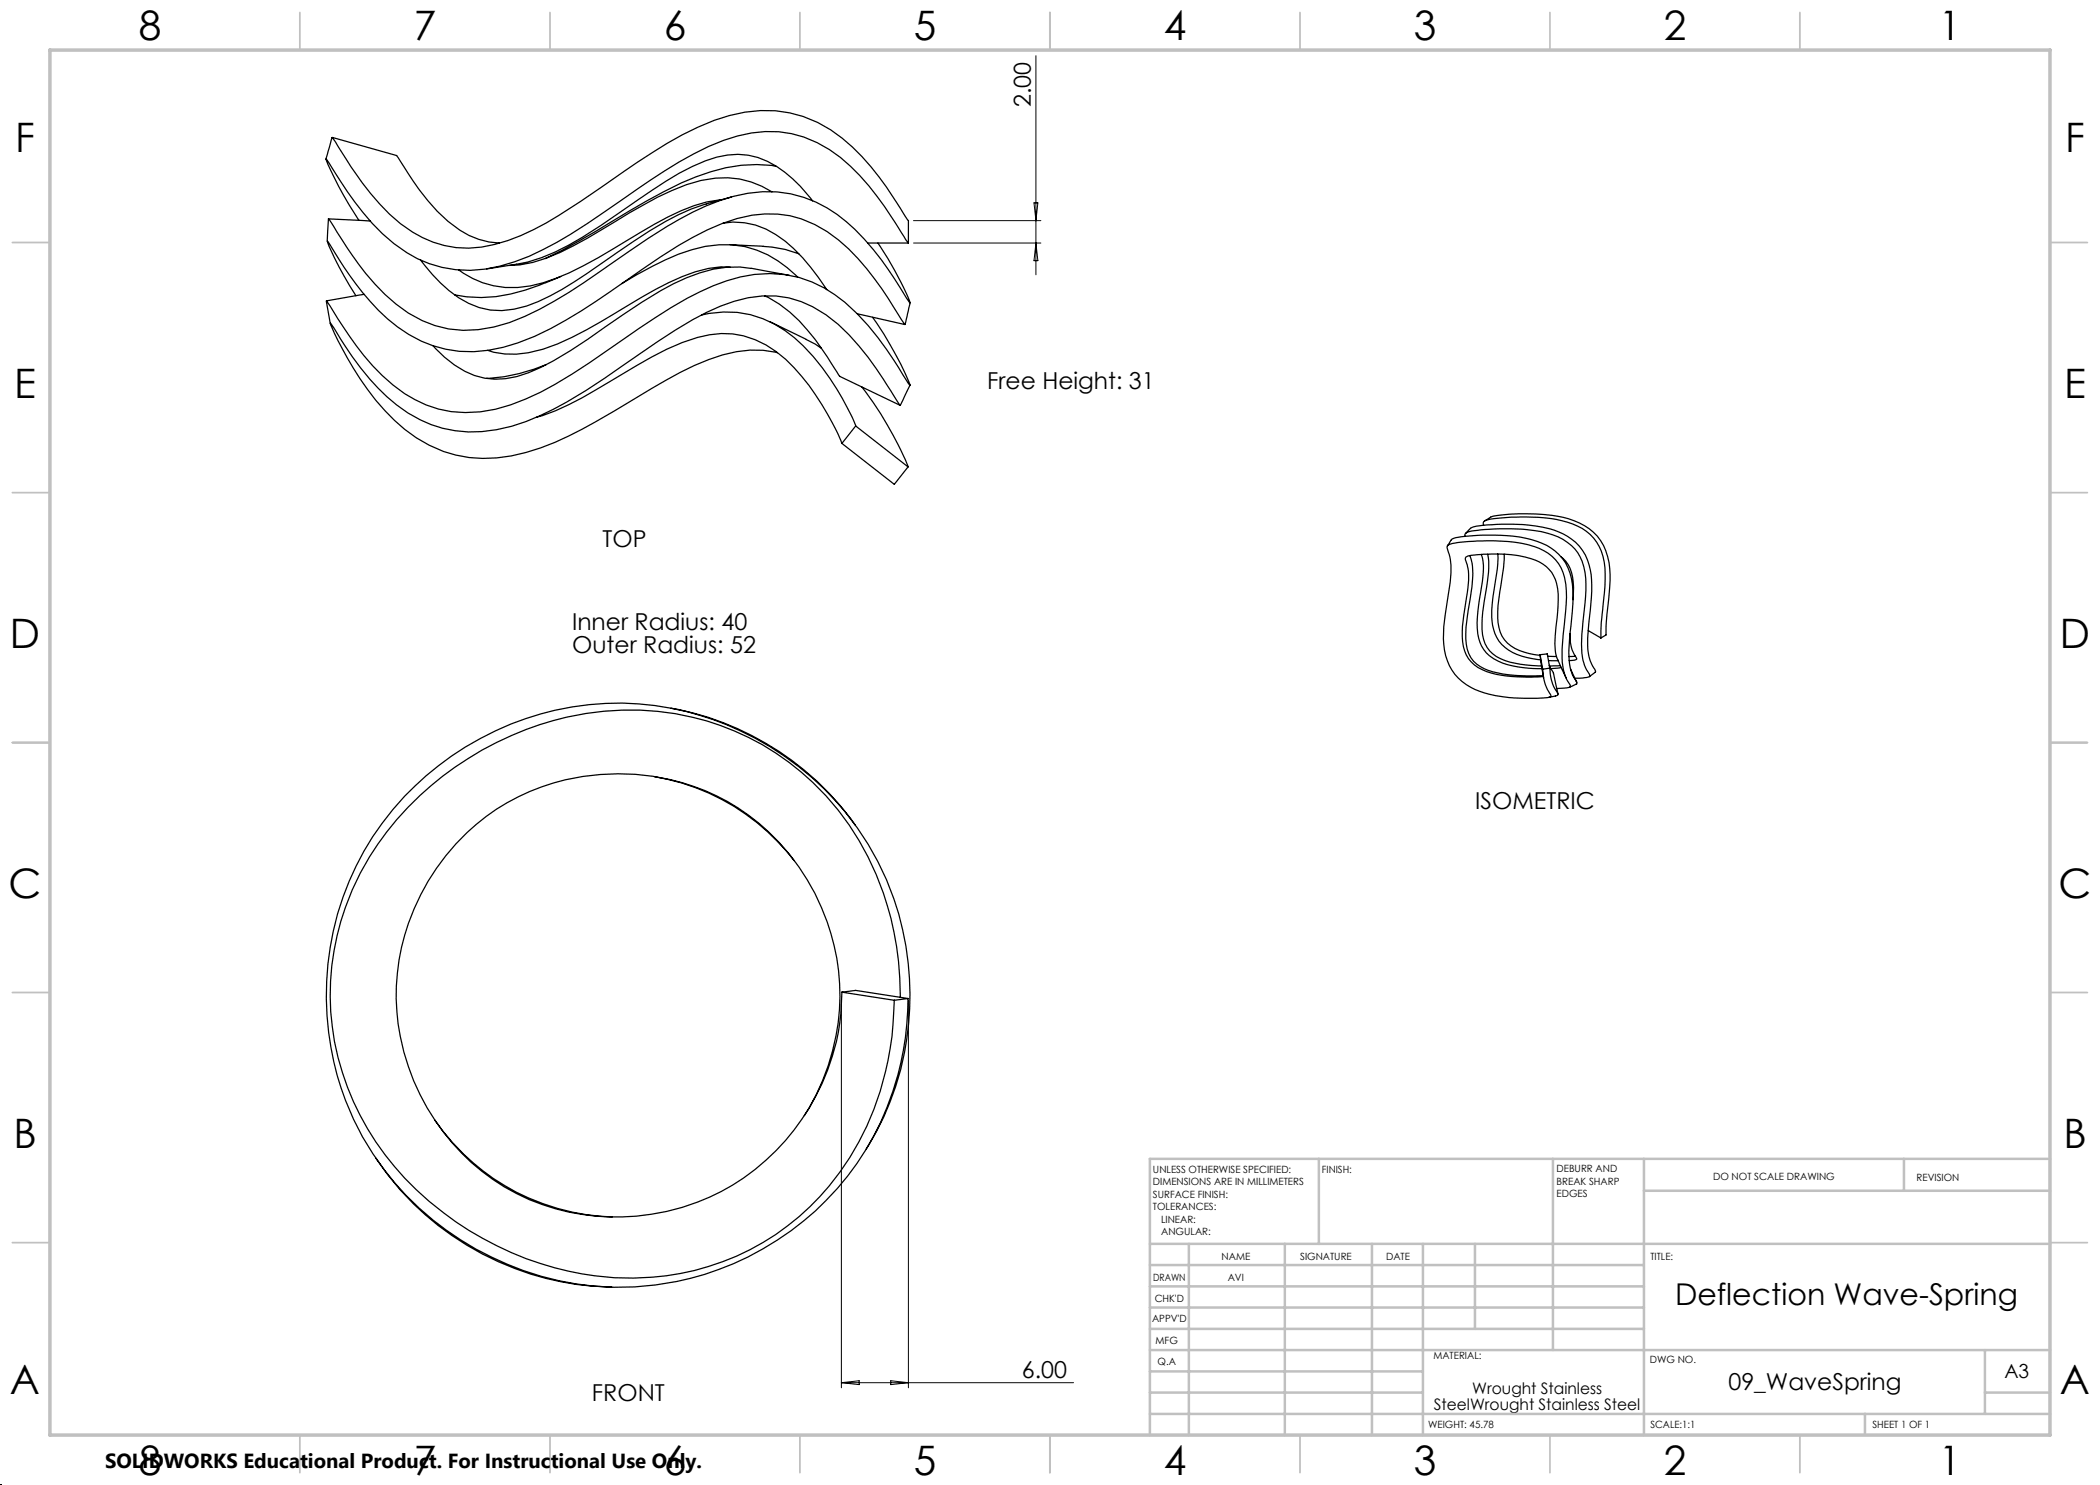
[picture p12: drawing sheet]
<svg xmlns="http://www.w3.org/2000/svg" width="420mm" height="297mm" viewBox="0 0 420 297" stroke-linecap="round" stroke-linejoin="round" font-family="sans-serif">
<g fill="none" stroke="#000" stroke-width=".25">
<path d="M65.2 31.8h.1a129 129 0 0 0 7.3 10.7 31.1 31.1 0 0 0 13.3 10.2 24.6 24.6 0 0 0 17-.4 74.4 74.4 0 0 0 17.9-9.8l6.5-4.6a80.9 80.9 0 0 1 17.4-9.8 23 23 0 0 1 18.7 .4 35.1 35.1 0 0 1 12 10.8l1.5 2 4.8 7.3M65.2 31.9a68.8 68.8 0 0 0 6.6 12.2M66.4 27.5l-1.2 4.3M79.3 31.1l-12.9-3.6 .3 .3a79.2 79.2 0 0 0 11.2 15 21.6 21.6 0 0 0 18.4 6.6 41.4 41.4 0 0 0 15.4-6.3l8.7-5.7a128.3 128.3 0 0 1 19.2-12 29.1 29.1 0 0 1 18.3-2.8 27.3 27.3 0 0 1 14.5 8.7 88.2 88.2 0 0 1 9 12.5l.3 .3v4.5M79.3 31.1l.1 .1a81.4 81.4 0 0 0 8.1 11.1 19.7 19.7 0 0 0 10.3 6.1l2.1 .2M146.3 39.4l-2.9 .8a41.2 41.2 0 0 0-13.5 6l-9.6 6.5a60.8 60.8 0 0 1-15 8.5 15.1 15.1 0 0 1-15.5-3.1 36.1 36.1 0 0 1-5.7-6.1M154.4 38.4a17.8 17.8 0 0 0-14.2-2.3 46.2 46.2 0 0 0-11.5 4.9l-5.6 3.3a90.6 90.6 0 0 1-13.9 7.3l-2.7 .9-2.6 .5-2.1 .1M155.3 33.3a28.8 28.8 0 0 0-16.1 2.1 106 106 0 0 0-16.5 8.7 142 142 0 0 1-13.7 7.6M65.7 43.8l8.3 .4M65.7 43.8l-.3 4.5M65.7 43.8l.2 .2a128.6 128.6 0 0 0 7.2 10.7 30.7 30.7 0 0 0 13.9 10.4 24.9 24.9 0 0 0 18-1.8 103.8 103.8 0 0 0 17.2-10.5 140.5 140.5 0 0 1 16.3-10.4 32.7 32.7 0 0 1 16.9-4 26.3 26.3 0 0 1 17.5 9.5 91.7 91.7 0 0 1 9 12.6h.1M71.2 59.2a50.6 50.6 0 0 1-5.7-10.9h.1a76.7 76.7 0 0 0 10 13.7 25.2 25.2 0 0 0 19.2 8.3 40.2 40.2 0 0 0 18.4-6.3 336.5 336.5 0 0 0 18.9-12.6 60.1 60.1 0 0 1 15.3-7.7 21 21 0 0 1 20.3 4.3 59.8 59.8 0 0 1 12 14.9l1.3 2"/>
<path d="M72.8 58.9l-7.5 1.3M109.1 56.5a32.3 32.3 0 0 1-15.8 2.9l-2.4-.4M112.1 55.3l-3 1.2M144.1 40a21.7 21.7 0 0 0-7.9 2.2 186.9 186.9 0 0 0-16.5 9.3 47 47 0 0 1-13.6 5.7 17.9 17.9 0 0 1-14.4-3.2M144.6 44.6a15.3 15.3 0 0 1 12.4 3.6 43.4 43.4 0 0 1 8.3 9.7M146 48.9l6.6 .3M146 53.4a20.2 20.2 0 0 0-9.5 1.9 132.5 132.5 0 0 0-16.2 9 60.2 60.2 0 0 1-11.7 5.5 17.7 17.7 0 0 1-11.1 .3M150.2 53.7l7.7 1.4M150.2 53.7a21.6 21.6 0 0 0-12.9 1.9 70.8 70.8 0 0 0-12.6 7.3 143.2 143.2 0 0 1-16.5 10.6 18.4 18.4 0 0 1-11.3 2.1 19.4 19.4 0 0 1-10.3-6.5M152.6 49.3a21 21 0 0 1 7.2 1.5M152.9 59.2a26.5 26.5 0 0 1 10.1 8.6l5 7.4M159.6 55.5a20 20 0 0 0-21.2-5.6 58.6 58.6 0 0 0-14 6.8"/>
<path d="M162.5 40.2a26.4 26.4 0 0 0-9-7.9 14.8 14.8 0 0 0-12.4-.1 51.2 51.2 0 0 0-10.7 5.9l-2.8 1.9a125.5 125.5 0 0 1-16.6 10.4 30.4 30.4 0 0 1-10.4 2.9l-3.3 .5M173.5 48.6h8.2M175.6 48.6a63.9 63.9 0 0 1 6.4 11.9M65.3 60.3l.4 2.1a18.7 18.7 0 0 0 2.8 7.4 52.8 52.8 0 0 0 12.4 16.1 25.6 25.6 0 0 0 24.3 4.6 73.4 73.4 0 0 0 17.7-8.3l3.8-2.3a101.6 101.6 0 0 1 15-8 21.8 21.8 0 0 1 13.8-1.3M65.3 60.2a109.8 109.8 0 0 0 9.2 12.9 26.6 26.6 0 0 0 15.8 9.2 27.2 27.2 0 0 0 14.9-2.5 84.2 84.2 0 0 0 15.9-9.5l3.4-2.3a97.7 97.7 0 0 1 18.2-10.9 25.5 25.5 0 0 1 19.7-.7 32.9 32.9 0 0 1 13.2 11.1l3.2 4.6 3.2 4.9M66.1 64.6a101.4 101.4 0 0 0 7.8 11.2 30.2 30.2 0 0 0 14.6 9.9 28.5 28.5 0 0 0 19.5-2.6 92.3 92.3 0 0 0 16.5-9.9 154.3 154.3 0 0 1 16.8-10.7 28.2 28.2 0 0 1 13.9-3.3 22.8 22.8 0 0 1 14.6 7.8 89.6 89.6 0 0 1 9.9 13.6l.3 .5-12-5.8M109.3 72.9a34.7 34.7 0 0 1-12 2.8M140.3 63a20.3 20.3 0 0 1 18.6 4.6 50.4 50.4 0 0 1 12.2 17.6M154 64.3l7.3 3.6M161.3 67.9l1.8 .9 1.2 .9M172.4 77.4a66.4 66.4 0 0 1 9.2 16M174.5 63.5a60.2 60.2 0 0 1 7.5 13.5"/>
<path d="M182 77l-1.9 4.1M182 60.6l-1 4.3-9.6-2.1M107.4 83.4a57.8 57.8 0 0 0 14.4-7l2.7-1.6a79.5 79.5 0 0 1 12-6.3 20.3 20.3 0 0 1 12.2-1.3 22.6 22.6 0 0 1 11.7 8.1 53.5 53.5 0 0 1 8 13.4M168.4 88.7l10.5 8.2 2.7-3.5M171.1 85.2l10.5 8.2M171.1 85.2l-2.7 3.5M289.5 109.2a2.75 2.75 0 0 1 1.1-1.5 37.3 37.3 0 0 1 15.8 .2 10.1 10.1 0 0 1 8.2 9.9v1.5l-.3 4.5a30.9 30.9 0 0 0-.2 10.1l.4 1.1 .9 1.7-1.5 .7M293 107.3v-.1a.75 .75 0 0 1 .8-.9 42.5 42.5 0 0 1 15.8 .4 9.2 9.2 0 0 1 7.5 9 76.2 76.2 0 0 1-.7 11.1 12 12 0 0 0 1.1 7.5l.5 1a7.3 7.3 0 0 1-3 .4M294 111.1a11.9 11.9 0 0 1 .4 6.2l-.1 1a55.3 55.3 0 0 0-1.1 9.5 6.3 6.3 0 0 0 5.4 6.6 36.1 36.1 0 0 0 10 .7M294.1 105.7l-1 1M294.1 105.7a8.4 8.4 0 0 1 4.3-.8 32.3 32.3 0 0 1 13.3 1.5 10.1 10.1 0 0 1 6.6 9.6 106.9 106.9 0 0 1-.8 11.5 10 10 0 0 0 1.6 6.8l-.1 .1M296.3 110.9a10.4 10.4 0 0 1 .2 5.4 47.4 47.4 0 0 0-1 9.4 7.1 7.1 0 0 0 5.1 6.9 24.8 24.8 0 0 0 7.8 1.1"/>
<path d="M296.7 105.1a.71 .71 0 0 1 0-.8 .71 .71 0 0 1 .7-.3 43.1 43.1 0 0 1 14.9 .1 10 10 0 0 1 8.3 7.2 28.5 28.5 0 0 1 0 9.8l-.3 3.4-.1 3.1M296.9 104.2a5.2 5.2 0 0 1 3.7-1.2 40.5 40.5 0 0 1 13.1 .7 10.5 10.5 0 0 1 8.2 10 80.5 80.5 0 0 1-.7 11v2.3l-1 .6M297.5 110.8a19.1 19.1 0 0 1-.3 7.5 30.1 30.1 0 0 0-.7 8.7 6.1 6.1 0 0 0 4.5 5.1l3.1 .8 4.2 .3M299.5 110.8a28.6 28.6 0 0 1-.7 7.2l-.2 1.4a13 13 0 0 0 .7 8.1 8.6 8.6 0 0 0 6.1 4l2.7 .5M300.8 110.8a62.6 62.6 0 0 1-1 8.9 13.1 13.1 0 0 0 .6 7.5 7.7 7.7 0 0 0 5.4 3.5l2.2 .4M312.2 111.4a7.1 7.1 0 0 1 2.5 6l-.1 2.5M308 130.9l.7 4.7M308 130.9l.5 2.9M308 130.9l1.5-.1 .5 2.8M308.5 133.8a9.1 9.1 0 0 0 1.7 5.3v.2a23.1 23.1 0 0 1-7.3 .3 18.1 18.1 0 0 1-10.5-3.3 11.2 11.2 0 0 1-3.7-9.7v-1.2l.7-4.7a28.4 28.4 0 0 0 .7-8.9l-.7-2.3a.66 .66 0 0 1 .8-.7 41.9 41.9 0 0 1 15.4 .1 8.9 8.9 0 0 1 7.6 7.9 59.6 59.6 0 0 1-.6 11.1 14.7 14.7 0 0 0 .7 8l.7 1v.5l-.7 .2-1.9 .1M308.7 135.3l-1.2 .1a31.6 31.6 0 0 1-10.1-1.1 6.8 6.8 0 0 1-4.9-7 61.9 61.9 0 0 1 1.1-9.7 10.5 10.5 0 0 0-.5-5.8 1.2 1.2 0 0 1 1.2-.7l.5-.1a32.2 32.2 0 0 1 11.5 .8 7.1 7.1 0 0 1 5.3 7.1l-.2 4.6a23.5 23.5 0 0 0-.2 7.6l2 4.5M309.5 131.2l1.8 .1"/>
<path d="M309.7 132.1h1.9M309.8 133.1l.9 1.5 .9 4.2M310 133.6a9.1 9.1 0 0 0 1.6 5.2l-.3 .3-1.6 .4M310 133.6l-1.5 .2M312.1 133.1l-2.2 .1M312.2 133.5l-2 .2M314 126.7a8 8 0 0 0 1.3 5.1l-.4 .2-1.1 .1M314.1 133.8l1.2 2.7M315.1 131.3h-1.3M317.6 126.1l2.6 1.5M319.1 134.4l-1.2 .9M130.8 155.3a44.3 44.3 0 0 1 28 16.8"/>
<path d="M134.2 141.6a57.9 57.9 0 0 1 36.8 23.4M168.4 198.4a45.1 45.1 0 0 1-62.6 41.5 44.6 44.6 0 0 1-4.4-79.4 45.2 45.2 0 0 1 48.3 2.6 44.5 44.5 0 0 1 11.2 60M168.4 198.4l2.7-.3 10.5 1.6M168.4 198.4l10.5 1.7M180.1 199.5a59.6 59.6 0 0 0-14.9-40.3 53.3 53.3 0 0 0-51.9-15.8 63.4 63.4 0 0 0-41.2 31.2 52.6 52.6 0 0 0 8.8 61 63.6 63.6 0 0 0 45.8 20 51.4 51.4 0 0 0 48.1-33.7 63.7 63.7 0 0 0 4.1-21.8M181.6 199.7a57.7 57.7 0 0 1-86.5 50.1 57.8 57.8 0 0 1-28.5-63.5 58.4 58.4 0 0 1 41.5-43.5 58 58 0 0 1 54.3 12.7 58.2 58.2 0 0 1 10.8 74.3M181.6 199.7l-2.7 .4M75.2 231.6a57.9 57.9 0 0 0 47.1 25.8M86.9 224a44.7 44.7 0 0 0 35.6 19.4"/>
</g>
<path d="M0 297h.1" fill="none" stroke="#000" stroke-width=".2" stroke-dasharray="1.3 .6"/>
<path d="M207.2 11.1v43.9M182.7 48.6h25.5M182.7 44.1h25.5M206.8 40.6h.8l-.4 3.5zM207.2 48.6l.4 3.5h-.8zM168.3 200.1v77.5M181.7 200.1v77.5M168.3 276.5h46.4M168.3 276.5l3.5-.3v.7zM178.2 276.2l3.5 .3-3.5 .4z" fill="none" stroke="#000" stroke-width=".2"/>
<g fill="none" stroke="#c0c0c0" stroke-width=".35">
<path d="M60 2.5v7.5M110 2.5v7.5M160 2.5v7.5M210 2.5v7.5M260 2.5v7.5M310 2.5v7.5M360 2.5v7.5M2.5 48.5h7.5M410 48.5h7.5M2.5 98.5h7.5M410 98.5h7.5M2.5 148.5h7.5"/>
<path d="M410 148.5h7.5M2.5 198.5h7.5M410 198.5h7.5M2.5 248.5h7.5M410 248.5h7.5M60 287v7.5M110 287v7.5M160 287v7.5M210 287v7.5M260 287v7.5M310 287v7.5M360 287v7.5"/>
</g>
<g fill="none" stroke="#c0c0c0" stroke-width=".5">
<path d="M263.8 231.8v17M310.6 231.8v38.2M328.8 231.8v55.2M328.8 238.2h81.2M380.8 231.8v6.4M410 231.8h-180v55.2M230 248.8h180M230 257.3h98.8M230 253h98.8M237.8 248.8v38.2M257 248.8v38.2M274.4 248.8v38.2"/>
<path d="M284.6 248.8v38.2M295 248.8v17M230 265.8h98.8M230 261.5h98.8M230 278.5h54.6M230 274.3h54.6M230 270h180M397 278.5h13M397 270v12.8M230 282.8h180M373 282.8v4.2"/>
</g>
<path d="M10 10h400v277h-400z" fill="none" stroke="#c0c0c0" stroke-width=".7"/>
<g font-size="8.1">
<text x="27.7" y="8">8</text>
<text x="82.7" y="8">7</text>
<text x="132.7" y="8">6</text>
<text x="182.7" y="8">5</text>
<text x="232.7" y="8">4</text>
<text x="282.7" y="8">3</text>
<text x="332.7" y="8">2</text>
<text x="387.7" y="8">1</text>
<text x="3" y="30.4">F</text>
<text x="413" y="30.4">F</text>
<text x="2.8" y="79.6">E</text>
<text x="412.8" y="79.6">E</text>
<text x="2" y="129.6">D</text>
<text x="412" y="129.6">D</text>
<text x="1.7" y="179.6">C</text>
<text x="411.7" y="179.6">C</text>
<text x="2.7" y="229.6">B</text>
<text x="412.7" y="229.6">B</text>
<text x="2" y="278.9">A</text>
<text x="412" y="278.9">A</text>
<text x="27.7" y="295">8</text>
<text x="82.7" y="295">7</text>
<text x="132.7" y="295">6</text>
<text x="182.7" y="295">5</text>
<text x="232.7" y="295">4</text>
<text x="282.7" y="295">3</text>
<text x="332.7" y="295">2</text>
<text x="387.7" y="295">1</text>
</g>
<text font-size="6" x="335" y="261">Deflection Wave-Spring</text>
<g font-size="4.7">
<text x="206.2" y="21.5" transform="rotate(-90 206.2 21.5)">2.00</text>
<text x="197.5" y="77.7">Free Height: 31</text>
<text x="120.5" y="109.3">TOP</text>
<text x="114.4" y="126.1">Inner Radius: 40</text>
<text x="114.4" y="130.6">Outer Radius: 52</text>
<text x="295.1" y="161.8">ISOMETRIC</text>
<text x="204.4" y="275.5">6.00</text>
<text x="118.4" y="280.3">FRONT</text>
<text x="345.7" y="278">09_WaveSpring</text>
</g>
<text font-size="4.1" x="21" y="293.7">SOLIDWORKS Educational Product. For Instructional Use Only.</text>
<text font-size="3.9" x="400.9" y="275.5">A3</text>
<g font-size="3.2">
<text x="294.4" y="278.9">Wrought Stainless</text>
<text x="286.8" y="282">SteelWrought Stainless Steel</text>
</g>
<g font-size="2">
<text x="230.6" y="234.6">UNLESS OTHERWISE SPECIFIED:</text>
<text x="230.6" y="237.1">DIMENSIONS ARE IN MILLIMETERS</text>
<text x="230.6" y="239.6">SURFACE FINISH:</text>
<text x="264.4" y="234.6">FINISH:</text>
<text x="311.3" y="234.5">DEBURR AND</text>
<text x="311.3" y="237">BREAK SHARP</text>
<text x="311.3" y="239.5">EDGES</text>
<text x="342.6" y="236">DO NOT SCALE DRAWING</text>
<text x="383.3" y="236.2">REVISION</text>
<text x="230.6" y="242.1">TOLERANCES:</text>
<text x="232.2" y="244.6">LINEAR:</text>
<text x="232.2" y="247.1">ANGULAR:</text>
<text x="244.3" y="252">NAME</text>
<text x="260" y="251.9">SIGNATURE</text>
<text x="277.2" y="251.9">DATE</text>
<text x="330.1" y="251.9">TITLE:</text>
<text x="230.6" y="256.1">DRAWN</text>
<text x="245.5" y="256.1">AVI</text>
<text x="230.9" y="260.3">CHK'D</text>
<text x="230.4" y="264.4">APPV'D</text>
<text x="231.1" y="268.8">MFG</text>
<text x="231.5" y="273">Q.A</text>
<text x="286.7" y="271.8">MATERIAL:</text>
<text x="330" y="272.5">DWG NO.</text>
<text x="285.6" y="285.5">WEIGHT: 45.78</text>
<text x="330.1" y="285.6">SCALE:1:1</text>
<text x="374.5" y="285.6">SHEET 1 OF 1</text>
</g>
</svg>
